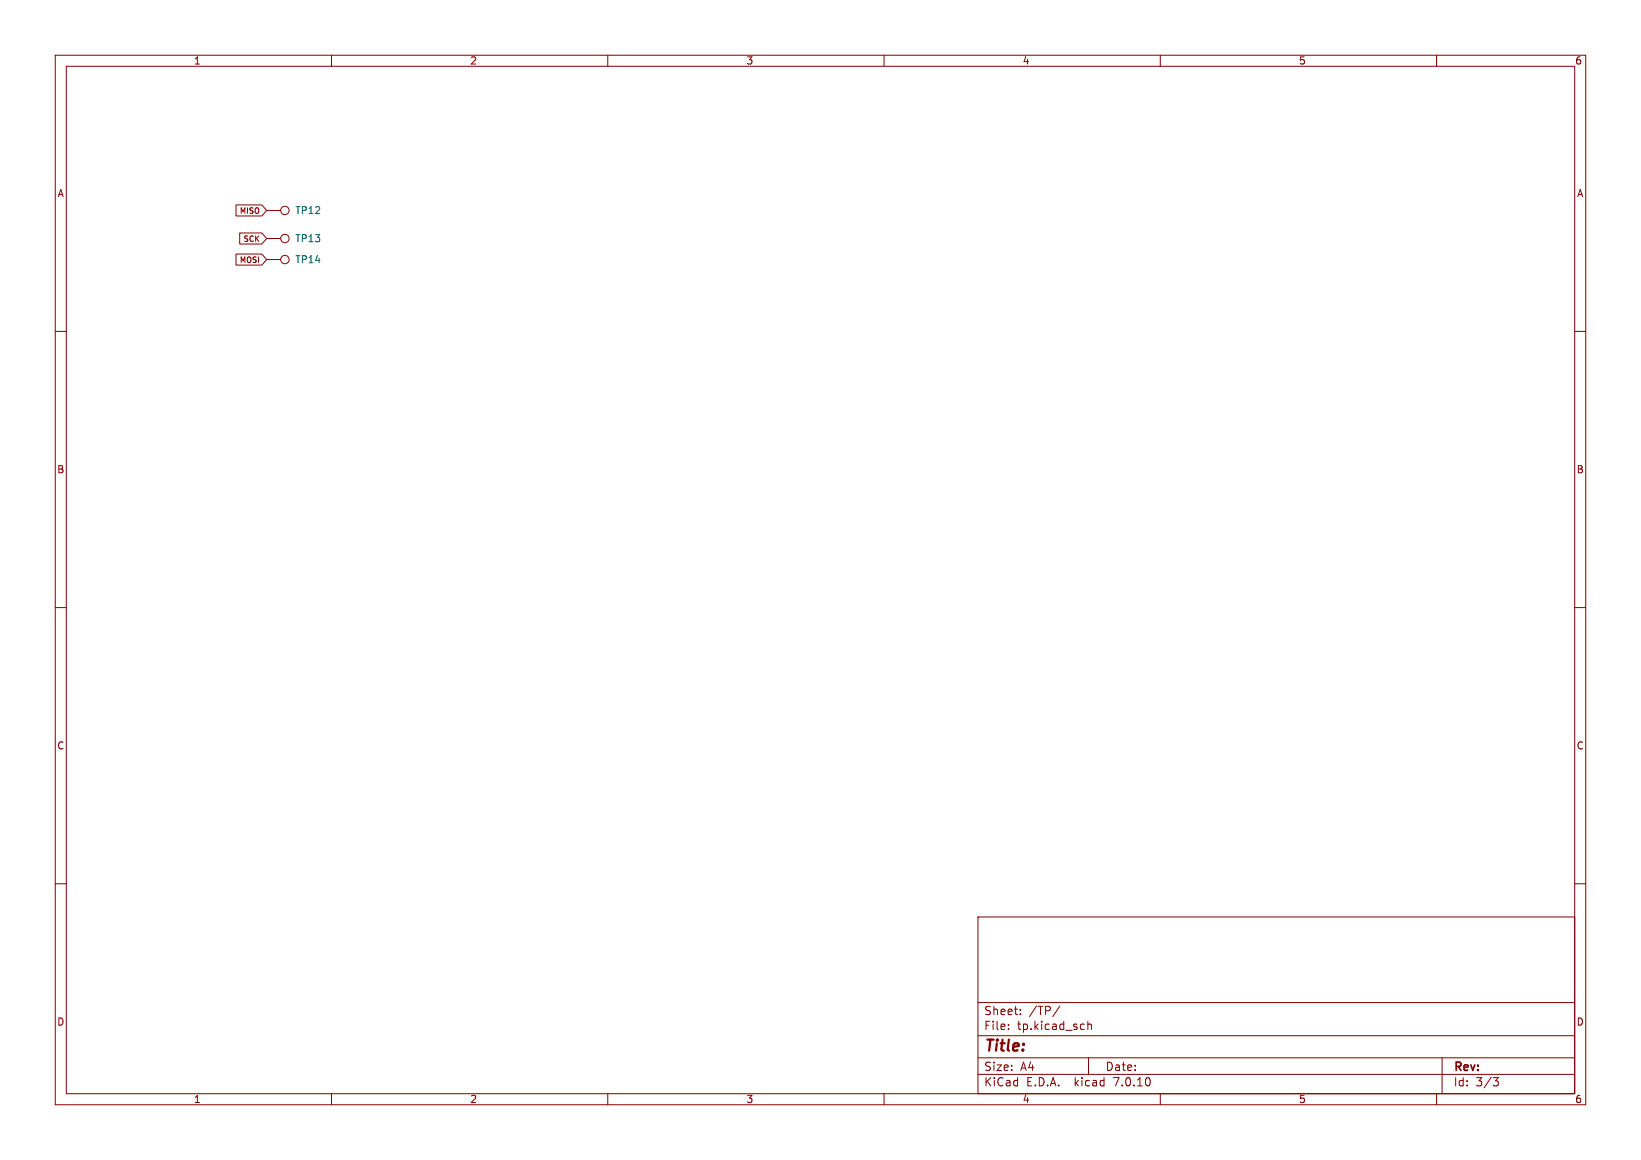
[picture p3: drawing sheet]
<svg xmlns="http://www.w3.org/2000/svg" width="297mm" height="210mm" viewBox="0 0 297 210" stroke-linecap="round" stroke-linejoin="round" font-family="sans-serif">
<g fill="none" stroke="#840000" stroke-width=".18">
<path d="M10 10h277v190h-277zM12 12h273v186h-273zM60 10v2M110 10v2M160 10v2M210 10v2M260 10v2M42.7 37.1h4.7l.9 1-.9 1h-4.7zM48.3 38.1h2.5M10 60h2M42.7 46h4.7l.9 1-.9 1h-4.7zM43.4 42.2h4l.9 1-.9 1h-4z"/>
<path d="M48.3 47h2.5M48.3 43.2h2.5M285 60h2M10 110h2M285 110h2M10 160h2M285 160h2M177 166h108v32h-108zM60 198v2M110 198v2M160 198v2M177 194.5h108"/>
<path d="M177 191.5h108M177 187.5h108M177 181.5h108M182.5 186.3v.1M182.5 185.5v.1M184.7 183.6v.1M184.7 182.8v.1M191.8 182.1l-1.3 2M196.9 184.9v1.5M196.9 185.5l.2-.1 .4 .1v.9M197 191.5v3M210 198v2"/>
<path d="M260 198v2M261 191.5v6.5M270.2 195.1h1l-.5 .6 .4 .1 .1 .5-.3 .3h-.4"/>
<circle cx="51.6" cy="38.1" r=".76"/>
<circle cx="51.6" cy="43.2" r=".76"/>
<circle cx="51.6" cy="47" r=".76"/>
</g>
<text font-size="2.8" fill="#840000" x="178" y="190.9">Title:</text>
<g font-size="2.1" fill="#840000">
<text x="178" y="184">Sheet:</text>
<text x="186.2" y="184">/TP/</text>
<text x="178" y="186.7">File:</text>
<text x="184.1" y="186.7">tp.kicad_sch</text>
<text x="178" y="196.9">KiCad</text>
<text x="178" y="194.1">Size:</text>
<text x="184.7" y="194.1">A4</text>
<text x="185.7" y="196.9">E.D.A.</text>
<text x="194.6" y="196.9">kicad</text>
<text x="200" y="194.1">Date:</text>
<text x="201.8" y="196.9">7.0.10</text>
<text x="263" y="194.3">Rev:</text>
<text x="263" y="196.9">Id:</text>
<text x="267.1" y="196.9">3/3</text>
</g>
<g font-size="1.8" fill="#840000">
<text x="35" y="11.9">1</text>
<text x="85" y="11.9">2</text>
<text x="135" y="11.9">3</text>
<text x="185" y="11.9">4</text>
<text x="235" y="11.9">5</text>
<text x="285" y="11.9">6</text>
<text x="10.3" y="35.9">A</text>
<text x="285.3" y="35.9">A</text>
<text x="10.3" y="85.9">B</text>
<text x="285.3" y="85.9">B</text>
<text x="10.3" y="135.9">C</text>
<text x="285.3" y="135.9">C</text>
<text x="10.3" y="185.9">D</text>
<text x="285.3" y="185.9">D</text>
<text x="35" y="199.9">1</text>
<text x="85" y="199.9">2</text>
<text x="135" y="199.9">3</text>
<text x="185" y="199.9">4</text>
<text x="235" y="199.9">5</text>
<text x="285" y="199.9">6</text>
</g>
<g font-size="1.8" fill="#006464">
<text x="53.3" y="39">TP12</text>
<text x="53.3" y="47.9">TP14</text>
<text x="53.3" y="44">TP13</text>
</g>
<g font-size="1.4" fill="#840000">
<text x="43.3" y="38.9">MISO</text>
<text x="43.3" y="47.8">MOSI</text>
<text x="43.9" y="44">SCK</text>
</g>
</svg>
